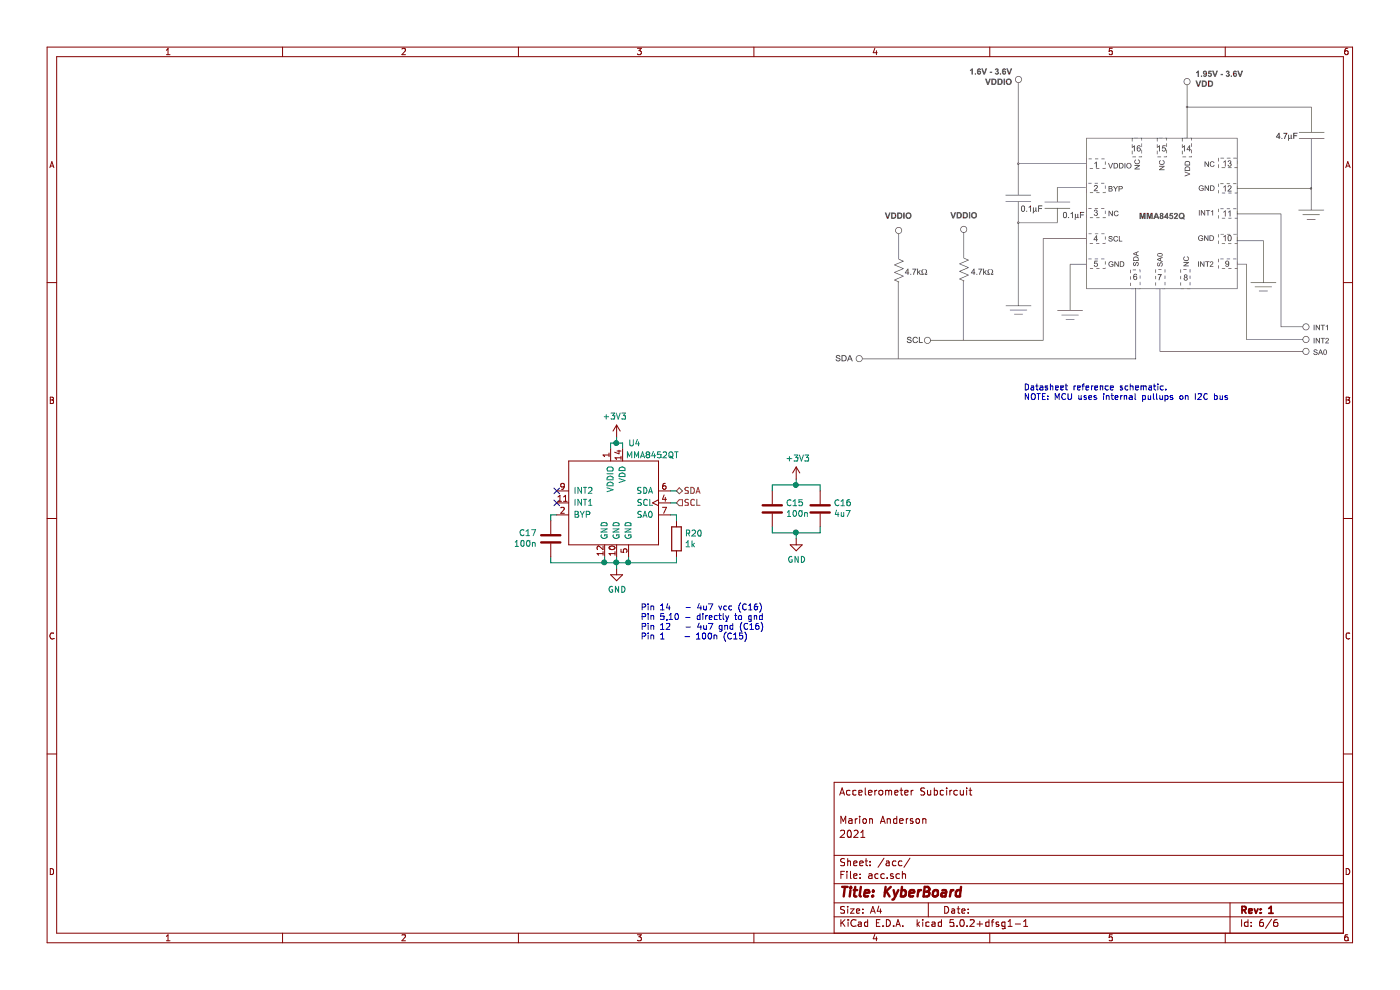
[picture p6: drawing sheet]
EESchema Schematic File Version 4
LIBS:KyberBoard-cache
EELAYER 26 0
EELAYER END
$Descr A4 11693 8268
encoding utf-8
Sheet 6 6
Title "KyberBoard"
Date ""
Rev "1"
Comp ""
Comment1 "2021"
Comment2 "Marion Anderson"
Comment3 ""
Comment4 "Accelerometer Subcircuit"
$EndDescr
Wire Wire Line
	4600 4300 4600 4350
Wire Wire Line
	4600 4700 4600 4650
$Comp
L Device:C C?
U 1 1
P 4600 4500
AR Path="/60835C4F/60AC96BF" Ref="C?"  Part="1" 
AR Path="/60AC96BF" Ref="C?"  Part="1" 
AR Path="/60AC9516/60AC96BF" Ref="C17"  Part="1" 
F 0 "C17" H 4485 4454 50  0000 R CNN
F 1 "100n" H 4485 4545 50  0000 R CNN
F 2 "Capacitor_SMD:C_0603_1608Metric_Pad1.05x0.95mm_HandSolder" H 4638 4350 50  0001 C CNN
F 3 "~" H 4600 4500 50  0001 C CNN
	1    4600 4500
	1    0    0    1   
$EndComp
$Comp
L Device:C C?
U 1 1
P 6450 4250
AR Path="/60835C4F/60AC96C6" Ref="C?"  Part="1" 
AR Path="/60AC96C6" Ref="C?"  Part="1" 
AR Path="/60AC9516/60AC96C6" Ref="C15"  Part="1" 
F 0 "C15" H 6335 4204 50  0000 R CNN
F 1 "100n" H 6335 4295 50  0000 R CNN
F 2 "Capacitor_SMD:C_0603_1608Metric_Pad1.05x0.95mm_HandSolder" H 6488 4100 50  0001 C CNN
F 3 "~" H 6450 4250 50  0001 C CNN
	1    6450 4250
	-1   0    0    1   
$EndComp
$Comp
L Device:C C?
U 1 1
P 6850 4250
AR Path="/60835C4F/60AC96CD" Ref="C?"  Part="1" 
AR Path="/60AC96CD" Ref="C?"  Part="1" 
AR Path="/60AC9516/60AC96CD" Ref="C16"  Part="1" 
F 0 "C16" H 6735 4204 50  0000 R CNN
F 1 "4u7" H 6735 4295 50  0000 R CNN
F 2 "Capacitor_SMD:C_0603_1608Metric_Pad1.05x0.95mm_HandSolder" H 6888 4100 50  0001 C CNN
F 3 "~" H 6850 4250 50  0001 C CNN
	1    6850 4250
	-1   0    0    1   
$EndComp
Wire Wire Line
	6450 4400 6450 4450
Wire Wire Line
	6850 4450 6850 4400
Wire Wire Line
	6650 4450 6650 4500
$Comp
L power:GND #PWR?
U 1 1
P 6650 4500
AR Path="/60835C4F/60AC96D7" Ref="#PWR?"  Part="1" 
AR Path="/60AC96D7" Ref="#PWR?"  Part="1" 
AR Path="/60AC9516/60AC96D7" Ref="#PWR033"  Part="1" 
F 0 "#PWR033" H 6650 4250 50  0001 C CNN
F 1 "GND" H 6655 4327 50  0000 C CNN
F 2 "" H 6650 4500 50  0001 C CNN
F 3 "" H 6650 4500 50  0001 C CNN
	1    6650 4500
	1    0    0    -1  
$EndComp
Wire Wire Line
	6450 4100 6450 4050
Wire Wire Line
	6850 4050 6850 4100
Wire Wire Line
	6650 4050 6650 4000
$Comp
L power:+3V3 #PWR?
U 1 1
P 6650 4000
AR Path="/60835C4F/60AC96E0" Ref="#PWR?"  Part="1" 
AR Path="/60AC96E0" Ref="#PWR?"  Part="1" 
AR Path="/60AC9516/60AC96E0" Ref="#PWR032"  Part="1" 
F 0 "#PWR032" H 6650 3850 50  0001 C CNN
F 1 "+3V3" H 6665 4173 50  0000 C CNN
F 2 "" H 6650 4000 50  0001 C CNN
F 3 "" H 6650 4000 50  0001 C CNN
	1    6650 4000
	1    0    0    -1  
$EndComp
Text Notes 5350 5350 0    50   ~ 0
Pin 14   - 4u7 vcc (C16)\nPin 5,10 - directly to gnd\nPin 12   - 4u7 gnd (C16)\nPin 1    - 100n (C15)
Wire Wire Line
	6450 4450 6650 4450
Wire Wire Line
	6450 4050 6650 4050
$Comp
L Device:R R?
U 1 1
P 5650 4500
AR Path="/60835C4F/60AC96F6" Ref="R?"  Part="1" 
AR Path="/60AC96F6" Ref="R?"  Part="1" 
AR Path="/60AC9516/60AC96F6" Ref="R20"  Part="1" 
F 0 "R20" H 5720 4546 50  0000 L CNN
F 1 "1k" H 5720 4455 50  0000 L CNN
F 2 "Resistor_SMD:R_0603_1608Metric_Pad1.05x0.95mm_HandSolder" V 5580 4500 50  0001 C CNN
F 3 "~" H 5650 4500 50  0001 C CNN
	1    5650 4500
	1    0    0    -1  
$EndComp
Wire Wire Line
	5650 4650 5650 4700
Wire Wire Line
	5600 4300 5650 4300
Wire Wire Line
	5650 4300 5650 4350
Wire Wire Line
	4650 4300 4600 4300
NoConn ~ 4650 4100
NoConn ~ 4650 4200
$Comp
L power:+3V3 #PWR?
U 1 1
P 5150 3650
AR Path="/60835C4F/60AC9706" Ref="#PWR?"  Part="1" 
AR Path="/60AC9706" Ref="#PWR?"  Part="1" 
AR Path="/60AC9516/60AC9706" Ref="#PWR031"  Part="1" 
F 0 "#PWR031" H 5150 3500 50  0001 C CNN
F 1 "+3V3" H 5165 3823 50  0000 C CNN
F 2 "" H 5150 3650 50  0001 C CNN
F 3 "" H 5150 3650 50  0001 C CNN
	1    5150 3650
	-1   0    0    -1  
$EndComp
Wire Wire Line
	5150 3650 5150 3700
Wire Wire Line
	5150 3700 5200 3700
Wire Wire Line
	5200 3700 5200 3750
Wire Wire Line
	5150 3700 5100 3700
Wire Wire Line
	5100 3700 5100 3750
Connection ~ 5150 3700
Text HLabel 5650 4100 2    50   BiDi ~ 0
SDA
Text HLabel 5650 4200 2    50   Input ~ 0
SCL
Wire Wire Line
	5650 4100 5600 4100
Wire Wire Line
	5650 4200 5600 4200
$Comp
L KyberBoard:MMA8452Q U4
U 1 1
P 5100 3750
AR Path="/609F046F" Ref="U4"  Part="1" 
AR Path="/60AC9516/609F046F" Ref="U4"  Part="1" 
F 0 "U4" H 5300 3800 50  0000 C CNN
F 1 "MMA8452QT" H 5450 3700 50  0000 C CNN
F 2 "Package_DFN_QFN:QFN-16-1EP_3x3mm_P0.5mm_EP1.8x1.8mm" H 5100 3750 50  0001 C CNN
F 3 "${KIPRJMOD}/symbol-datasheets/MMA8452Q-rev8.1.pdf" H 5100 3750 50  0001 C CNN
	1    5100 3750
	1    0    0    -1  
$EndComp
Wire Wire Line
	5050 4650 5050 4700
Wire Wire Line
	5050 4700 5150 4700
Wire Wire Line
	5250 4650 5250 4700
Wire Wire Line
	5250 4700 5650 4700
Wire Wire Line
	5150 4650 5150 4700
Connection ~ 5150 4700
Wire Wire Line
	5150 4700 5250 4700
Wire Wire Line
	5050 4700 4600 4700
Connection ~ 5050 4700
$Comp
L power:GND #PWR0101
U 1 1
P 5150 4750
F 0 "#PWR0101" H 5150 4500 50  0001 C CNN
F 1 "GND" H 5155 4577 50  0000 C CNN
F 2 "" H 5150 4750 50  0001 C CNN
F 3 "" H 5150 4750 50  0001 C CNN
	1    5150 4750
	1    0    0    -1  
$EndComp
Wire Wire Line
	5150 4700 5150 4750
Connection ~ 5250 4700
Connection ~ 6650 4450
Wire Wire Line
	6650 4450 6850 4450
Connection ~ 6650 4050
Wire Wire Line
	6650 4050 6850 4050
Text Notes 8550 3350 0    50   ~ 0
Datasheet reference schematic. \nNOTE: MCU uses internal pullups on I2C bus
$EndSCHEMATC
